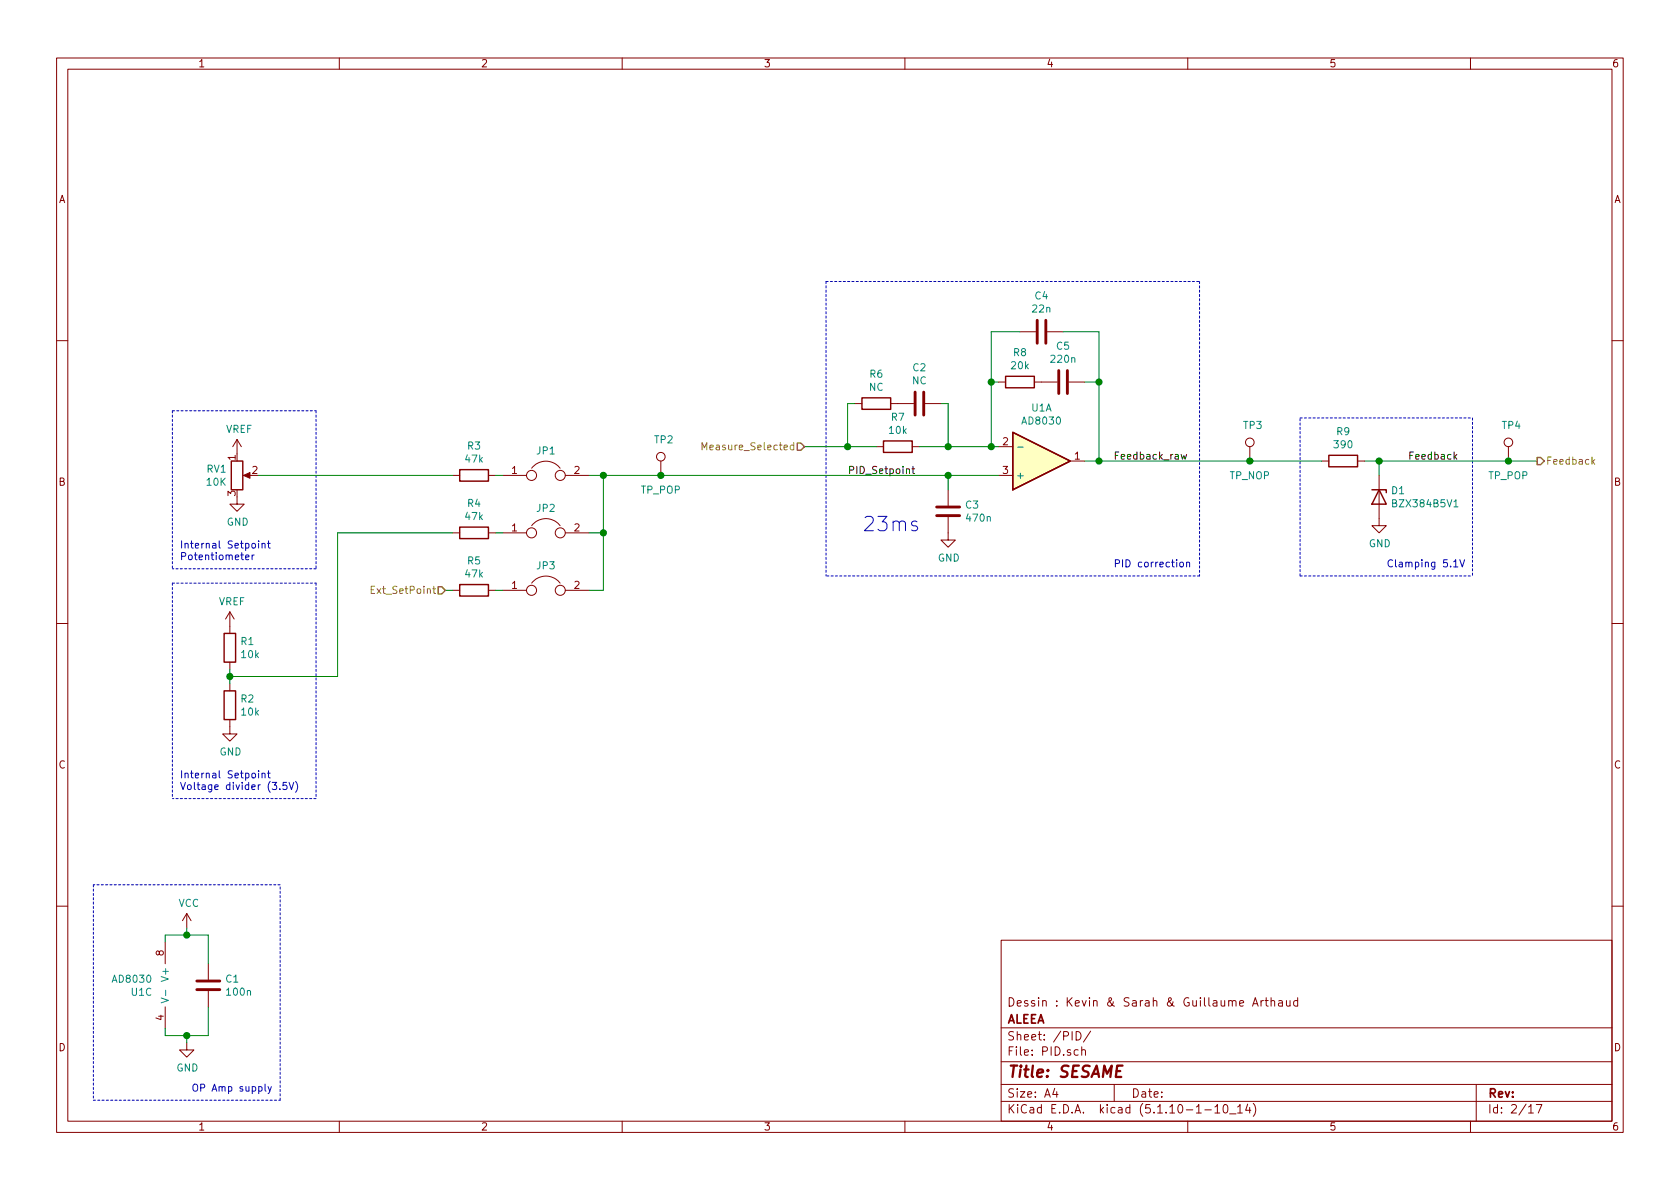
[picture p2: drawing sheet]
EESchema Schematic File Version 4
EELAYER 30 0
EELAYER END
$Descr A4 11693 8268
encoding utf-8
Sheet 2 17
Title "SESAME"
Date ""
Rev ""
Comp "ALEEA"
Comment1 "Dessin : Kevin & Sarah & Guillaume Arthaud"
Comment2 ""
Comment3 ""
Comment4 ""
$EndDescr
Text HLabel 5600 3100 0    50   Input ~ 0
Measure_Selected
Text HLabel 10700 3200 2    50   Output ~ 0
Feedback
Wire Wire Line
	6950 3100 6900 3100
Wire Wire Line
	6900 2650 6900 3100
$Comp
L Device:C C4
U 1 1
P 7250 2300
F 0 "C4" V 6998 2300 50  0000 C CNN
F 1 "22n" V 7089 2300 50  0000 C CNN
F 2 "Sesame_footprint:C_0805_2012Metric_Pad1.18x1.45mm_HandSolder" H 7288 2150 50  0001 C CNN
F 3 "~" H 7250 2300 50  0001 C CNN
	1    7250 2300
	0    1    1    0   
$EndComp
Wire Wire Line
	6950 2650 6900 2650
Wire Wire Line
	6900 2650 6900 2300
Wire Wire Line
	6900 2300 7100 2300
Connection ~ 6900 2650
Wire Wire Line
	7400 2300 7650 2300
Wire Wire Line
	7650 2300 7650 2650
Wire Wire Line
	7550 3200 7650 3200
Wire Wire Line
	7550 2650 7650 2650
Connection ~ 7650 2650
Wire Wire Line
	7650 2650 7650 3200
$Comp
L Device:D_Zener D1
U 1 1
P 9600 3450
F 0 "D1" V 9554 3530 50  0000 L CNN
F 1 "BZX384B5V1" V 9645 3530 50  0000 L CNN
F 2 "Diode_SMD:D_SOD-323_HandSoldering" H 9600 3450 50  0001 C CNN
F 3 "~" H 9600 3450 50  0001 C CNN
	1    9600 3450
	0    1    1    0   
$EndComp
$Comp
L Device:R R9
U 1 1
P 9350 3200
F 0 "R9" V 9143 3200 50  0000 C CNN
F 1 "390" V 9234 3200 50  0000 C CNN
F 2 "Sesame_footprint:R_0805_2012Metric_Pad1.20x1.40mm_HandSolder" V 9280 3200 50  0001 C CNN
F 3 "~" H 9350 3200 50  0001 C CNN
	1    9350 3200
	0    1    1    0   
$EndComp
Wire Wire Line
	9200 3200 8700 3200
Connection ~ 7650 3200
Wire Wire Line
	9600 3300 9600 3200
Wire Wire Line
	9500 3200 9600 3200
Connection ~ 9600 3200
$Comp
L power:GND #PWR010
U 1 1
P 9600 3600
F 0 "#PWR010" H 9600 3350 50  0001 C CNN
F 1 "GND" H 9605 3427 50  0000 C CNN
F 2 "" H 9600 3600 50  0001 C CNN
F 3 "" H 9600 3600 50  0001 C CNN
	1    9600 3600
	1    0    0    -1  
$EndComp
Text Notes 7750 3950 0    50   ~ 0
PID correction
Wire Wire Line
	5600 3100 5900 3100
Text Notes 9650 3950 0    50   ~ 0
Clamping 5.1V
Wire Notes Line
	10250 2900 10250 4000
Wire Wire Line
	9600 3200 10500 3200
Wire Notes Line
	9050 4000 9050 2900
Wire Notes Line
	9050 2900 10250 2900
Wire Notes Line
	9050 4000 10250 4000
$Comp
L Device:C C5
U 1 1
P 7400 2650
F 0 "C5" V 7148 2650 50  0000 C CNN
F 1 "220n" V 7239 2650 50  0000 C CNN
F 2 "Sesame_footprint:C_0805_2012Metric_Pad1.18x1.45mm_HandSolder" H 7438 2500 50  0001 C CNN
F 3 "~" H 7400 2650 50  0001 C CNN
	1    7400 2650
	0    1    1    0   
$EndComp
$Comp
L Device:R R8
U 1 1
P 7100 2650
F 0 "R8" V 6893 2650 50  0000 C CNN
F 1 "20k" V 6984 2650 50  0000 C CNN
F 2 "Sesame_footprint:R_0805_2012Metric_Pad1.20x1.40mm_HandSolder" V 7030 2650 50  0001 C CNN
F 3 "~" H 7100 2650 50  0001 C CNN
	1    7100 2650
	0    1    1    0   
$EndComp
$Comp
L Device:C C2
U 1 1
P 6400 2800
F 0 "C2" V 6148 2800 50  0000 C CNN
F 1 "NC" V 6239 2800 50  0000 C CNN
F 2 "Sesame_footprint:C_0805_2012Metric_Pad1.18x1.45mm_HandSolder" H 6438 2650 50  0001 C CNN
F 3 "~" H 6400 2800 50  0001 C CNN
	1    6400 2800
	0    1    1    0   
$EndComp
$Comp
L Device:R R6
U 1 1
P 6100 2800
F 0 "R6" V 5893 2800 50  0000 C CNN
F 1 "NC" V 5984 2800 50  0000 C CNN
F 2 "Sesame_footprint:R_0805_2012Metric_Pad1.20x1.40mm_HandSolder" V 6030 2800 50  0001 C CNN
F 3 "~" H 6100 2800 50  0001 C CNN
	1    6100 2800
	0    1    1    0   
$EndComp
Wire Wire Line
	6550 2800 6600 2800
Wire Wire Line
	6600 2800 6600 3100
Wire Wire Line
	6600 3100 6400 3100
Wire Wire Line
	5950 2800 5900 2800
Wire Wire Line
	5900 2800 5900 3100
Connection ~ 5900 3100
Wire Wire Line
	5900 3100 6100 3100
Wire Wire Line
	6600 3100 6900 3100
Connection ~ 6600 3100
Connection ~ 6900 3100
$Comp
L Device:C C3
U 1 1
P 6600 3550
F 0 "C3" H 6715 3596 50  0000 L CNN
F 1 "470n" H 6715 3505 50  0000 L CNN
F 2 "Sesame_footprint:C_0805_2012Metric_Pad1.18x1.45mm_HandSolder" H 6638 3400 50  0001 C CNN
F 3 "~" H 6600 3550 50  0001 C CNN
	1    6600 3550
	1    0    0    -1  
$EndComp
$Comp
L power:GND #PWR09
U 1 1
P 6600 3700
F 0 "#PWR09" H 6600 3450 50  0001 C CNN
F 1 "GND" H 6605 3527 50  0000 C CNN
F 2 "" H 6600 3700 50  0001 C CNN
F 3 "" H 6600 3700 50  0001 C CNN
	1    6600 3700
	1    0    0    -1  
$EndComp
Wire Wire Line
	6600 3400 6600 3300
Wire Wire Line
	6600 3300 6950 3300
Wire Notes Line
	8350 4000 5750 4000
Wire Notes Line
	8350 1950 8350 4000
Wire Notes Line
	650  6150 650  7650
Wire Notes Line
	650  7650 1950 7650
Wire Notes Line
	1950 7650 1950 6150
Wire Notes Line
	1950 6150 650  6150
Text Notes 1900 7600 2    49   ~ 0
OP Amp supply
Wire Notes Line
	5750 1950 5750 4000
Wire Notes Line
	5750 1950 8350 1950
$Comp
L power:GND #PWR?
U 1 1
P 1600 5050
AR Path="/60F2F8DD/615595F8" Ref="#PWR?"  Part="1" 
AR Path="/60F1B237/615595F8" Ref="#PWR06"  Part="1" 
F 0 "#PWR06" H 1600 4800 50  0001 C CNN
F 1 "GND" H 1605 4877 50  0000 C CNN
F 2 "" H 1600 5050 50  0001 C CNN
F 3 "" H 1600 5050 50  0001 C CNN
	1    1600 5050
	1    0    0    -1  
$EndComp
$Comp
L power:GND #PWR?
U 1 1
P 1650 3450
AR Path="/60F2F8DD/61559604" Ref="#PWR?"  Part="1" 
AR Path="/60F1B237/61559604" Ref="#PWR08"  Part="1" 
F 0 "#PWR08" H 1650 3200 50  0001 C CNN
F 1 "GND" H 1655 3277 50  0000 C CNN
F 2 "" H 1650 3450 50  0001 C CNN
F 3 "" H 1650 3450 50  0001 C CNN
	1    1650 3450
	1    0    0    -1  
$EndComp
$Comp
L Device:R R?
U 1 1
P 1600 4500
AR Path="/60F2F8DD/6155960A" Ref="R?"  Part="1" 
AR Path="/60F1B237/6155960A" Ref="R1"  Part="1" 
F 0 "R1" H 1670 4546 50  0000 L CNN
F 1 "10k" H 1670 4455 50  0000 L CNN
F 2 "Sesame_footprint:R_0805_2012Metric_Pad1.20x1.40mm_HandSolder" V 1530 4500 50  0001 C CNN
F 3 "~" H 1600 4500 50  0001 C CNN
	1    1600 4500
	1    0    0    -1  
$EndComp
$Comp
L Device:R R?
U 1 1
P 1600 4900
AR Path="/60F2F8DD/61559610" Ref="R?"  Part="1" 
AR Path="/60F1B237/61559610" Ref="R2"  Part="1" 
F 0 "R2" H 1670 4946 50  0000 L CNN
F 1 "10k" H 1670 4855 50  0000 L CNN
F 2 "Sesame_footprint:R_0805_2012Metric_Pad1.20x1.40mm_HandSolder" V 1530 4900 50  0001 C CNN
F 3 "~" H 1600 4900 50  0001 C CNN
	1    1600 4900
	1    0    0    -1  
$EndComp
Wire Wire Line
	1600 4750 1600 4700
Wire Wire Line
	2350 3700 2350 4700
Wire Wire Line
	2350 4700 1600 4700
Connection ~ 1600 4700
Wire Wire Line
	1600 4700 1600 4650
Text Notes 1250 3900 0    50   ~ 0
Internal Setpoint\nPotentiometer
Text Notes 1250 5500 0    50   ~ 0
Internal Setpoint\nVoltage divider (3.5V)
$Comp
L Sesame:VREF #PWR?
U 1 1
P 1650 3150
AR Path="/60F2F8DD/6155961F" Ref="#PWR?"  Part="1" 
AR Path="/60F1B237/6155961F" Ref="#PWR07"  Part="1" 
F 0 "#PWR07" H 1650 3000 50  0001 C CNN
F 1 "VREF" H 1665 3323 50  0000 C CNN
F 2 "" H 1650 3150 50  0001 C CNN
F 3 "" H 1650 3150 50  0001 C CNN
	1    1650 3150
	1    0    0    -1  
$EndComp
$Comp
L Sesame:VREF #PWR?
U 1 1
P 1600 4350
AR Path="/60F2F8DD/61559625" Ref="#PWR?"  Part="1" 
AR Path="/60F1B237/61559625" Ref="#PWR05"  Part="1" 
F 0 "#PWR05" H 1600 4200 50  0001 C CNN
F 1 "VREF" H 1615 4523 50  0000 C CNN
F 2 "" H 1600 4350 50  0001 C CNN
F 3 "" H 1600 4350 50  0001 C CNN
	1    1600 4350
	1    0    0    -1  
$EndComp
Wire Notes Line
	1200 2850 2200 2850
Wire Notes Line
	2200 2850 2200 3950
Wire Notes Line
	2200 3950 1200 3950
Wire Notes Line
	1200 2850 1200 3950
Wire Notes Line
	1200 4050 2200 4050
Wire Notes Line
	2200 5550 1200 5550
Wire Notes Line
	1200 4050 1200 5550
Wire Notes Line
	2200 4050 2200 5550
$Comp
L Device:Jumper JP3
U 1 1
P 3800 4100
F 0 "JP3" H 3800 4273 50  0000 C CNN
F 1 "Jumper" H 3800 4273 50  0001 C CNN
F 2 "Connector_PinHeader_2.54mm:PinHeader_1x02_P2.54mm_Vertical" H 3800 4100 50  0001 C CNN
F 3 "~" H 3800 4100 50  0001 C CNN
	1    3800 4100
	1    0    0    -1  
$EndComp
$Comp
L Device:Jumper JP2
U 1 1
P 3800 3700
F 0 "JP2" H 3800 3873 50  0000 C CNN
F 1 "Jumper" H 3800 3873 50  0001 C CNN
F 2 "Connector_PinHeader_2.54mm:PinHeader_1x02_P2.54mm_Vertical" H 3800 3700 50  0001 C CNN
F 3 "~" H 3800 3700 50  0001 C CNN
	1    3800 3700
	1    0    0    -1  
$EndComp
Text HLabel 3100 4100 0    50   Input ~ 0
Ext_SetPoint
$Comp
L Device:R R7
U 1 1
P 6250 3100
F 0 "R7" V 6043 3100 50  0000 C CNN
F 1 "10k" V 6134 3100 50  0000 C CNN
F 2 "Sesame_footprint:R_0805_2012Metric_Pad1.20x1.40mm_HandSolder" V 6180 3100 50  0001 C CNN
F 3 "~" H 6250 3100 50  0001 C CNN
	1    6250 3100
	0    1    1    0   
$EndComp
Wire Wire Line
	3450 4100 3500 4100
Wire Wire Line
	3100 4100 3150 4100
Wire Wire Line
	3150 3700 2350 3700
Wire Wire Line
	3450 3700 3500 3700
$Comp
L Device:R R4
U 1 1
P 3300 3700
F 0 "R4" V 3093 3700 50  0000 C CNN
F 1 "47k" V 3184 3700 50  0000 C CNN
F 2 "Sesame_footprint:R_0805_2012Metric_Pad1.20x1.40mm_HandSolder" V 3230 3700 50  0001 C CNN
F 3 "~" H 3300 3700 50  0001 C CNN
	1    3300 3700
	0    1    1    0   
$EndComp
$Comp
L Device:R R5
U 1 1
P 3300 4100
F 0 "R5" V 3093 4100 50  0000 C CNN
F 1 "47k" V 3184 4100 50  0000 C CNN
F 2 "Sesame_footprint:R_0805_2012Metric_Pad1.20x1.40mm_HandSolder" V 3230 4100 50  0001 C CNN
F 3 "~" H 3300 4100 50  0001 C CNN
	1    3300 4100
	0    1    1    0   
$EndComp
$Comp
L Device:R R3
U 1 1
P 3300 3300
F 0 "R3" V 3093 3300 50  0000 C CNN
F 1 "47k" V 3184 3300 50  0000 C CNN
F 2 "Sesame_footprint:R_0805_2012Metric_Pad1.20x1.40mm_HandSolder" V 3230 3300 50  0001 C CNN
F 3 "~" H 3300 3300 50  0001 C CNN
	1    3300 3300
	0    1    1    0   
$EndComp
Wire Wire Line
	4200 3300 4200 3700
Wire Wire Line
	4200 4100 4100 4100
Wire Wire Line
	4100 3700 4200 3700
Connection ~ 4200 3700
Wire Wire Line
	4200 3700 4200 4100
Wire Wire Line
	6600 3300 4600 3300
Connection ~ 6600 3300
$Comp
L Device:C C?
U 1 1
P 1450 6850
AR Path="/60F1AF26/6124BDDF" Ref="C?"  Part="1" 
AR Path="/60F1B237/6124BDDF" Ref="C1"  Part="1" 
F 0 "C1" H 1565 6896 50  0000 L CNN
F 1 "100n" H 1565 6805 50  0000 L CNN
F 2 "Sesame_footprint:C_0805_2012Metric_Pad1.18x1.45mm_HandSolder" H 1488 6700 50  0001 C CNN
F 3 "~" H 1450 6850 50  0001 C CNN
	1    1450 6850
	1    0    0    -1  
$EndComp
Wire Wire Line
	1300 6450 1300 6500
Wire Wire Line
	1300 6500 1150 6500
Wire Wire Line
	1150 6500 1150 6550
Connection ~ 1300 6500
Wire Wire Line
	1150 7200 1150 7150
$Comp
L power:GND #PWR?
U 1 1
P 1300 7250
AR Path="/60F1AF26/6124BDEA" Ref="#PWR?"  Part="1" 
AR Path="/60F1B237/6124BDEA" Ref="#PWR04"  Part="1" 
F 0 "#PWR04" H 1300 7000 50  0001 C CNN
F 1 "GND" H 1305 7077 50  0000 C CNN
F 2 "" H 1300 7250 50  0001 C CNN
F 3 "" H 1300 7250 50  0001 C CNN
	1    1300 7250
	1    0    0    -1  
$EndComp
Wire Wire Line
	1300 7250 1300 7200
Connection ~ 1300 7200
Wire Wire Line
	1300 7200 1150 7200
Wire Wire Line
	1450 6500 1450 6700
Wire Wire Line
	1300 6500 1450 6500
Wire Wire Line
	1450 7000 1450 7200
Wire Wire Line
	1300 7200 1450 7200
$Comp
L power:VCC #PWR?
U 1 1
P 1300 6450
AR Path="/60F1AF26/6124BDF7" Ref="#PWR?"  Part="1" 
AR Path="/60F1B237/6124BDF7" Ref="#PWR03"  Part="1" 
F 0 "#PWR03" H 1300 6300 50  0001 C CNN
F 1 "VCC" H 1315 6623 50  0000 C CNN
F 2 "" H 1300 6450 50  0001 C CNN
F 3 "" H 1300 6450 50  0001 C CNN
	1    1300 6450
	1    0    0    -1  
$EndComp
$Comp
L Sesame:AD8030 U?
U 3 1
P 1250 6850
AR Path="/60F1AF26/6124BDFD" Ref="U?"  Part="3" 
AR Path="/60F1B237/6124BDFD" Ref="U1"  Part="3" 
F 0 "U1" H 1063 6804 50  0000 R CNN
F 1 "AD8030" H 1063 6895 50  0000 R CNN
F 2 "Package_SO:SO-8_5.3x6.2mm_P1.27mm" H 1250 6850 50  0001 C CNN
F 3 "~" H 1250 6850 50  0001 C CNN
	3    1250 6850
	1    0    0    -1  
$EndComp
$Comp
L Sesame:AD8030 U1
U 1 1
P 7250 3200
F 0 "U1" H 7250 2833 50  0000 C CNN
F 1 "AD8030" H 7250 2924 50  0000 C CNN
F 2 "Package_SO:SO-8_5.3x6.2mm_P1.27mm" H 7250 3200 50  0001 C CNN
F 3 "~" H 7250 3200 50  0001 C CNN
	1    7250 3200
	1    0    0    1   
$EndComp
Wire Wire Line
	1800 3300 3150 3300
$Comp
L Device:Jumper JP1
U 1 1
P 3800 3300
F 0 "JP1" H 3800 3473 50  0000 C CNN
F 1 "Jumper" H 3800 3473 50  0001 C CNN
F 2 "Connector_PinHeader_2.54mm:PinHeader_1x02_P2.54mm_Vertical" H 3800 3300 50  0001 C CNN
F 3 "~" H 3800 3300 50  0001 C CNN
	1    3800 3300
	1    0    0    -1  
$EndComp
Wire Wire Line
	4100 3300 4200 3300
Connection ~ 4200 3300
Wire Wire Line
	3500 3300 3450 3300
$Comp
L Connector:TestPoint TP?
U 1 1
P 8700 3200
AR Path="/60F1AF26/612E229E" Ref="TP?"  Part="1" 
AR Path="/60F1B237/612E229E" Ref="TP3"  Part="1" 
F 0 "TP3" H 8650 3450 50  0000 L CNN
F 1 "TP_NOP" H 8700 3100 50  0000 C CNN
F 2 "TestPoint:TestPoint_THTPad_D2.0mm_Drill1.0mm" H 8900 3200 50  0001 C CNN
F 3 "~" H 8900 3200 50  0001 C CNN
	1    8700 3200
	1    0    0    -1  
$EndComp
Connection ~ 8700 3200
Wire Wire Line
	8700 3200 7650 3200
$Comp
L Connector:TestPoint TP?
U 1 1
P 10500 3200
AR Path="/60F1AF26/612E6FF3" Ref="TP?"  Part="1" 
AR Path="/60F1B237/612E6FF3" Ref="TP4"  Part="1" 
F 0 "TP4" H 10450 3450 50  0000 L CNN
F 1 "TP_POP" H 10500 3100 50  0000 C CNN
F 2 "TestPoint:TestPoint_Loop_D1.80mm_Drill1.0mm_Beaded" H 10700 3200 50  0001 C CNN
F 3 "~" H 10700 3200 50  0001 C CNN
	1    10500 3200
	1    0    0    -1  
$EndComp
Connection ~ 10500 3200
Wire Wire Line
	10500 3200 10700 3200
$Comp
L Connector:TestPoint TP?
U 1 1
P 4600 3300
AR Path="/60F1AF26/612EF9C2" Ref="TP?"  Part="1" 
AR Path="/60F1B237/612EF9C2" Ref="TP2"  Part="1" 
F 0 "TP2" H 4550 3550 50  0000 L CNN
F 1 "TP_POP" H 4600 3200 50  0000 C CNN
F 2 "TestPoint:TestPoint_Loop_D1.80mm_Drill1.0mm_Beaded" H 4800 3300 50  0001 C CNN
F 3 "~" H 4800 3300 50  0001 C CNN
	1    4600 3300
	1    0    0    -1  
$EndComp
Connection ~ 4600 3300
Wire Wire Line
	4600 3300 4200 3300
Text Label 5900 3300 0    50   ~ 0
PID_Setpoint
Text Label 7750 3200 0    50   ~ 0
Feedback_raw
Text Label 9800 3200 0    50   ~ 0
Feedback
$Comp
L Device:R_POT RV?
U 1 1
P 1650 3300
AR Path="/60F2F8DD/615B0664" Ref="RV?"  Part="1" 
AR Path="/60F1B237/615B0664" Ref="RV1"  Part="1" 
F 0 "RV1" H 1581 3346 50  0000 R CNN
F 1 "10K" H 1581 3255 50  0000 R CNN
F 2 "Potentiometer_SMD:Potentiometer_Bourns_3214W_Vertical" H 1650 3300 50  0001 C CNN
F 3 "https://docs.rs-online.com/0467/0900766b80025f51.pdf" H 1650 3300 50  0001 C CNN
F 4 "3214W" H 1650 3300 50  0001 C CNN "Manifacturer_Ref"
	1    1650 3300
	1    0    0    -1  
$EndComp
Text Notes 6000 3700 0    100  ~ 0
23ms
$EndSCHEMATC
